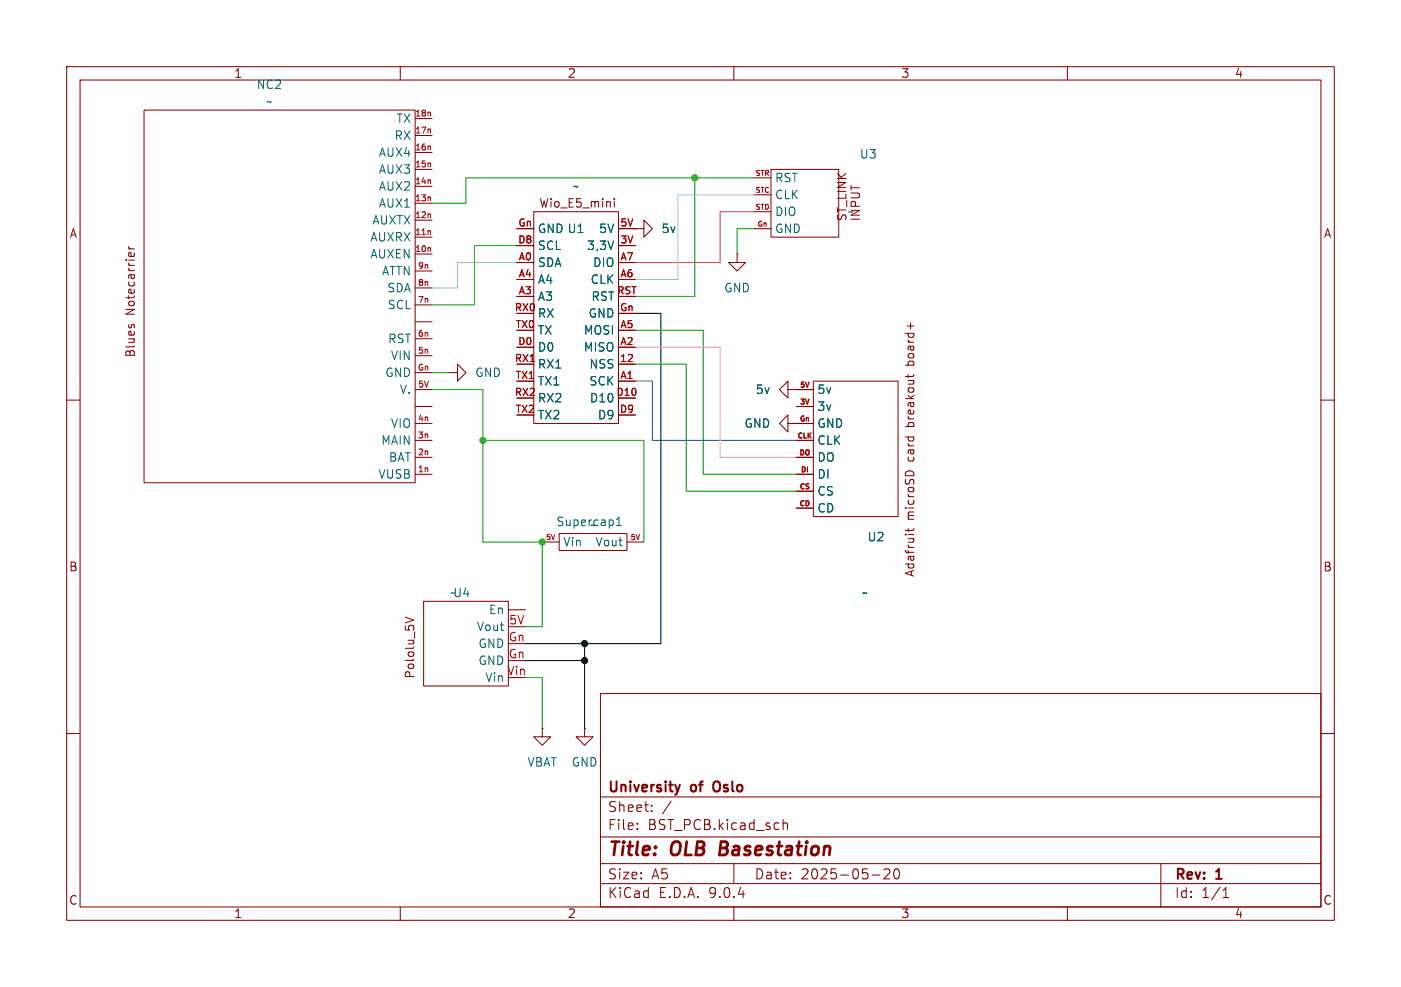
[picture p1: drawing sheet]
<svg xmlns="http://www.w3.org/2000/svg" width="210mm" height="148mm" viewBox="0 0 210 148" stroke-linecap="round" stroke-linejoin="round" font-family="sans-serif">
<g fill="none" stroke="#840000" stroke-width=".15">
<path d="M10 10h190v128h-190zM12 12h186v124h-186zM21.6 16.5h40.6v55.9h-40.6zM60 10v2M62.2 17.8h2.6M110 10v2M160 10v2M19.3 38l.3-.1 .1 .6M19.3 37.3h.8M19.3 37l.1 .2 .1 .1M20.1 37.9v.1M62.2 38.1h2.6"/>
<path d="M62.2 35.6h2.6M62.2 33h2.6M62.2 30.5h2.6M62.2 27.9h2.6M62.2 25.4h2.6M62.2 22.9h2.6M62.2 20.3h2.6M77.5 34.3h2.5M77.5 36.8h2.5M77.5 39.4h2.5M80 31.8h12.7v31.7h-12.7zM92.1 29.8v.1"/>
<path d="M92.1 30.2v.9M92.7 34.3h2.5M92.7 36.8h2.5M92.7 39.4h2.5M95.2 34.3h1.3v-1.3l1.3 1.3-1.3 1.3v-1.3M95.2 34.3h.1M110.5 38.1v1.3h1.3l-1.3 1.2-1.3-1.2h1.3M110.5 38.1h.1M113 34.3h2.6M113 26.7h2.6M113 29.2h2.6M113 31.8h2.6"/>
<path d="M115.6 25.4h10.1v10.2h-10.1zM19.4 48.7l-.1 .1M19.7 48.8l.2-.2 .2 .2M62.2 58.4h2.6M62.2 55.9h2.6M62.2 53.3h2.6M62.2 50.8h2.6M62.2 48.3h2.6M62.2 45.7h2.6M62.2 43.2h2.6M62.2 40.6h2.6M67.3 55.9h1.3v-1.3l1.2 1.3-1.2 1.3v-1.3"/>
<path d="M67.3 55.9h.1M77.5 41.9h2.5M77.5 44.5h2.5M77.5 47h2.5M77.5 49.5h2.5M77.5 52.1h2.5M77.5 54.6h2.5M77.5 57.2h2.5M77.5 59.7h2.5M92.7 41.9h2.5M92.7 44.5h2.5M92.7 47h2.5"/>
<path d="M92.7 49.5h2.5M92.7 52.1h2.5M92.7 54.6h2.5M92.7 57.2h2.5M92.7 59.7h2.5M118.1 58.4v-1.2l-1.3 1.2 1.3 1.3v-1.3h1.3M119.4 58.4h.1M119.4 58.4h2.5M121.9 57.2h12.7v20.3h-12.7zM136.1 56.2v.4M136.5 48.4v1M137 56.2l-.2 .3h-1.1"/>
<path d="M10 60h2M62.2 71.1h2.6M62.2 68.6h2.6M62.2 66h2.6M62.2 63.5h2.6M62.2 61h2.6M77.5 62.2h2.5M92.7 62.2h2.5M118.1 63.5v-1.3l-1.3 1.3 1.3 1.3v-1.3h1.3M119.4 63.5h.1M119.4 71.1h2.5M119.4 68.6h2.5"/>
<path d="M119.4 66h2.5M119.4 63.5h2.5M119.4 61h2.5M119.4 73.7h2.5M119.4 76.2h2.5M135.7 71.3a.64 .64 0 0 1 .6-.7 .64 .64 0 0 1 .7 .7M135.7 65.5h1.3M136.1 79.3v.4M136.2 65.5l-.1 .4M136.9 65.5l.1 .4M137 79.3l-.2 .3h-1.1M198 60h2"/>
<path d="M60.8 92.6l1.2 .4-1.2 .4M63.5 90.2h12.7v12.7h-12.7zM76.2 91.4h2.5M81.3 81.3h2.5M83.8 80h10.2v2.6h-10.2zM94 81.3h2.5M135.7 80.2h.1M136.1 80.2h.9M10 110h2M81.3 109.2v1.3h1.2l-1.2 1.3-1.3-1.3h1.3M81.3 109.2h.1M87.6 109.2v1.3h1.3l-1.3 1.3-1.2-1.3h1.2"/>
<path d="M87.6 109.2h.1M90 104h108v32h-108zM90 119.5h108M198 110h2M60 136v2M90 132.5h108M90 129.5h108M90 125.5h108M95.5 124.2v.2M95.5 123.5v.1M97.7 121.5v.2M97.7 120.8v.1"/>
<path d="M100.6 120.1l-1.3 1.9M110 136v2M110 129.5v3M117.4 122.9v1.5M117.4 123.5a.37 .37 0 0 1 .6 .1v.8M130.8 131.2h1.1M132.5 130.4l.3-.1 .5 .1a.41 .41 0 0 1 0 .5l-.8 .9h.9M134.1 130.4l.4-.1a.94 .94 0 0 1 0 1.5h-.2a.91 .91 0 0 1-.2-1.4zM160 136v2M174 129.5v6.5M183.3 134.6h.9M183.3 133.5l.5-.4v1.5"/>
</g>
<path d="M108.1 126.2l-.3 2h.8" fill="none" stroke="#840000" stroke-width=".4"/>
<path d="M101.9 117.7l-.3 1M107.1 117.3a1.07 1.07 0 0 0 0 1.3" fill="none" stroke="#840000" stroke-width=".3"/>
<path d="M92.4 78.8h.7M92.4 77.9l.4-.4v1.3" fill="none" stroke="#006464" stroke-width=".15"/>
<path d="M64.5 16.9v.5M64.5 19.4v.5M64.5 37.2v.5M64.5 21.9v.6M64.5 24.5v.5M64.5 27v.6M64.5 29.6v.5M64.5 32.1v.5M64.5 34.6v.6" fill="none" stroke="#a90000" stroke-width=".15"/>
<path d="M113 29.2h-11.4v12.7h-6.4" fill="none" stroke="#9ca7ff" stroke-width=".15"/>
<path d="M95.2 57.2h2.6v8.8h21.6" fill="none" stroke="#2d30ff" stroke-width=".15"/>
<path d="M77.5 36.8h-6.4v8.9h-6.3M104.1 26.7v17.8h-8.9M113 26.7h-43.2v3.8h-5M113 34.3h-2.5v3.8M64.8 58.4h7.6v22.9h8.9v12.7h-2.6M64.8 55.9h2.5M95.2 54.6h7.7v19.1h16.5M95.2 49.5h10.2v21.6h14M72.4 66h24.1v15.3M78.7 101.6h2.6v7.6" fill="none" stroke="#009600" stroke-width=".15"/>
<path d="M77.5 39.4h-8.9v3.8h-3.8" fill="none" stroke="#6a8eff" stroke-width=".15"/>
<path d="M113 31.8h-5.1v7.6h-12.7" fill="none" stroke="#ff2f3e" stroke-width=".15"/>
<path d="M95.2 47h3.9v49.5h-20.4M78.7 99.1h8.9M87.6 96.5v12.7" fill="none" stroke="#000" stroke-width=".15"/>
<path d="M95.2 52.1h12.7v16.5h11.5" fill="none" stroke="#ff83d9" stroke-width=".15"/>
<g fill="#000" stroke="#000" stroke-width=".15">
<circle cx="87.6" cy="96.5" r=".46"/>
<circle cx="87.6" cy="99.1" r=".46"/>
</g>
<g fill="#009600" stroke="#009600" stroke-width=".15">
<circle cx="72.4" cy="66" r=".46"/>
<circle cx="81.3" cy="81.3" r=".46"/>
<circle cx="104.1" cy="26.7" r=".46"/>
</g>
<g font-size="2.8" fill="#840000">
<text x="91" y="128.9">Title:</text>
<text x="100.7" y="128.9">OLB</text>
<text x="108.7" y="128.9">Basestation</text>
</g>
<g font-size="2.1" fill="#840000">
<text x="91" y="119.2">University</text>
<text x="103.7" y="119.2">of</text>
<text x="107.6" y="119.2">Oslo</text>
<text x="91" y="124.7">File:</text>
<text x="91" y="122">Sheet:</text>
<text x="97.1" y="124.7">BST_PCB.kicad_sch</text>
<text x="91" y="134.9">KiCad</text>
<text x="91" y="132.1">Size:</text>
<text x="97.7" y="132.1">A5</text>
<text x="98.7" y="134.9">E.D.A.</text>
<text x="106.3" y="134.9">9.0.4</text>
<text x="113" y="132.1">Date:</text>
<text x="120" y="132.1">2025-05-20</text>
<text x="176" y="132.3">Rev:</text>
<text x="176" y="134.9">Id:</text>
<text x="180.1" y="134.9">1/1</text>
<text x="182.4" y="132.3">1</text>
</g>
<g font-size="1.8" fill="#840000">
<text x="35" y="11.9">1</text>
<text x="85" y="11.9">2</text>
<text x="135" y="11.9">3</text>
<text x="185" y="11.9">4</text>
<text x="10.3" y="35.9">A</text>
<text x="80.7" y="31.3">Wio_E5_mini</text>
<text x="127.2" y="33.3" transform="rotate(-90 127.2 33.3)">ST_LINK</text>
<text x="129.2" y="33.3" transform="rotate(-90 129.2 33.3)">INPUT</text>
<text x="198.4" y="35.9">A</text>
<text x="20.4" y="47.3" transform="rotate(-90 20.4 47.3)">Notecarrier</text>
<text x="20.4" y="53.7" transform="rotate(-90 20.4 53.7)">Blues</text>
<text x="137.3" y="54.9" transform="rotate(-90 137.3 54.9)">board+</text>
<text x="137.3" y="64.3" transform="rotate(-90 137.3 64.3)">breakout</text>
<text x="137.3" y="69.6" transform="rotate(-90 137.3 69.6)">card</text>
<text x="137.3" y="78.6" transform="rotate(-90 137.3 78.6)">microSD</text>
<text x="10.3" y="85.9">B</text>
<text x="137.3" y="87.2" transform="rotate(-90 137.3 87.2)">Adafruit</text>
<text x="198.3" y="85.9">B</text>
<text x="62.4" y="101.9" transform="rotate(-90 62.4 101.9)">Pololu_5V</text>
<text x="10.3" y="135.9">C</text>
<text x="35" y="137.9">1</text>
<text x="85" y="137.9">2</text>
<text x="135" y="137.9">3</text>
<text x="185" y="137.9">4</text>
<text x="198.3" y="135.9">C</text>
</g>
<g font-size="1.8" fill="#006464">
<text x="38.4" y="13.6">NC2</text>
<text x="39.8" y="16.1">~</text>
<text x="56.7" y="23.7">AUX4</text>
<text x="59" y="21.2">RX</text>
<text x="59.3" y="18.6">TX</text>
<text x="128.8" y="24">U3</text>
<text x="56.7" y="28.8">AUX2</text>
<text x="56.7" y="26.3">AUX3</text>
<text x="85.8" y="28.8">~</text>
<text x="116.1" y="27.5">RST</text>
<text x="55.7" y="33.9">AUXTX</text>
<text x="56.7" y="31.3">AUX1</text>
<text x="80.5" y="35.2">GND U1</text>
<text x="89.7" y="35.2">5V</text>
<text x="99.1" y="35.2">5v</text>
<text x="116.1" y="30.1">CLK</text>
<text x="116.1" y="32.6">DIO</text>
<text x="116.1" y="35.2">GND</text>
<text x="127" y="32.6">~</text>
<text x="55.4" y="39">AUXEN</text>
<text x="55.4" y="36.4">AUXRX</text>
<text x="57.2" y="41.5">ATTN</text>
<text x="80.5" y="37.7">SCL</text>
<text x="80.5" y="40.2">SDA</text>
<text x="87.9" y="37.7">3,3V</text>
<text x="88.8" y="40.2">DIO</text>
<text x="58" y="44">SDA</text>
<text x="58" y="46.6">SCL</text>
<text x="80.5" y="42.8">A4</text>
<text x="80.5" y="47.9">RX</text>
<text x="88.1" y="47.9">GND</text>
<text x="88.4" y="42.8">CLK</text>
<text x="88.6" y="45.3">RST</text>
<text x="108.5" y="44">GND</text>
<text x="58.1" y="51.7">RST</text>
<text x="80.5" y="50.4">TX</text>
<text x="80.5" y="52.9">D0</text>
<text x="87.4" y="50.4">MOSI</text>
<text x="87.4" y="52.9">MISO</text>
<text x="57.6" y="56.7">GND</text>
<text x="58.5" y="54.2">VIN</text>
<text x="59.8" y="59.3">V.</text>
<text x="71.1" y="56.7">GND</text>
<text x="80.5" y="55.5">RX1</text>
<text x="80.5" y="58">TX1</text>
<text x="88.2" y="55.5">NSS</text>
<text x="88.2" y="58">SCK</text>
<text x="113.2" y="59.3">5v</text>
<text x="122.4" y="59.3">5v</text>
<text x="58.5" y="64.4">VIO</text>
<text x="80.5" y="60.6">RX2</text>
<text x="80.5" y="63.1">TX2</text>
<text x="88.3" y="60.6">D10</text>
<text x="89.5" y="63.1">D9</text>
<text x="111.5" y="64.4">GND</text>
<text x="122.4" y="61.8">3v</text>
<text x="122.4" y="64.4">GND</text>
<text x="56.6" y="72">VUSB</text>
<text x="57" y="66.9">MAIN</text>
<text x="58.2" y="69.4">BAT</text>
<text x="122.4" y="66.9">CLK</text>
<text x="122.4" y="69.4">DO</text>
<text x="122.4" y="72">DI</text>
<text x="122.4" y="74.5">CS</text>
<text x="122.4" y="77.1">CD</text>
<text x="83.3" y="79.1">Supercap1</text>
<text x="84.3" y="82.1">Vin</text>
<text x="88.3" y="79.6">~</text>
<text x="89.2" y="82.1">Vout</text>
<text x="129.9" y="81.4">U2</text>
<text x="67.4" y="89.8">~U4</text>
<text x="129.1" y="89.8">~</text>
<text x="71.4" y="94.8">Vout</text>
<text x="73.2" y="92.3">En</text>
<text x="71.6" y="99.9">GND</text>
<text x="71.6" y="97.4">GND</text>
<text x="72.6" y="102.5">Vin</text>
<text x="79" y="115.2">VBAT</text>
<text x="85.6" y="115.2">GND</text>
</g>
<g font-size="1.8" fill="#a90000">
<text x="80.5" y="45.3">A3</text>
<text x="76.2" y="93.7">5V</text>
<text x="75.9" y="101.3">Vin</text>
<text x="76.2" y="98.8">Gn</text>
<text x="76.2" y="96.3">Gn</text>
</g>
<g font-size="1.5" fill="#a90000">
<text x="77.6" y="34">Gn</text>
<text x="92.9" y="34">5V</text>
<text x="77.6" y="36.6">D8</text>
<text x="77.7" y="39.1">A0</text>
<text x="77.7" y="41.7">A4</text>
<text x="92.9" y="36.6">3V</text>
<text x="92.9" y="39.1">A7</text>
<text x="92.9" y="41.7">A6</text>
<text x="77.1" y="46.7">RX0</text>
<text x="77.7" y="44.2">A3</text>
<text x="92.4" y="44.2">RST</text>
<text x="92.8" y="46.7">Gn</text>
<text x="77.2" y="49.3">TX0</text>
<text x="77.6" y="51.8">D0</text>
<text x="92.9" y="49.3">A5</text>
<text x="92.9" y="51.8">A2</text>
<text x="77.1" y="54.4">RX1</text>
<text x="77.1" y="59.4">RX2</text>
<text x="77.2" y="56.9">TX1</text>
<text x="92.3" y="59.4">D10</text>
<text x="92.8" y="54.4">12</text>
<text x="92.9" y="56.9">A1</text>
<text x="77.2" y="62">TX2</text>
<text x="92.8" y="62">D9</text>
</g>
<g font-size="1.2" fill="#a90000">
<text x="62.1" y="17.5">18n</text>
<text x="62.1" y="22.6">16n</text>
<text x="62.1" y="20.1">17n</text>
<text x="62.1" y="27.7">14n</text>
<text x="62.1" y="25.1">15n</text>
<text x="62.1" y="35.3">11n</text>
<text x="62.1" y="32.8">12n</text>
<text x="62.1" y="30.2">13n</text>
<text x="62.1" y="37.8">10n</text>
<text x="62.5" y="40.4">9n</text>
<text x="62.5" y="45.5">7n</text>
<text x="62.5" y="42.9">8n</text>
<text x="62.5" y="53.1">5n</text>
<text x="62.5" y="50.5">6n</text>
<text x="62.5" y="55.6">Gn</text>
<text x="62.6" y="58.2">5V</text>
<text x="62.5" y="65.8">3n</text>
<text x="62.5" y="63.2">4n</text>
<text x="62.5" y="70.9">1n</text>
<text x="62.5" y="68.3">2n</text>
</g>
<g font-size="1.1" fill="#a90000">
<text x="113.1" y="26.4">STR</text>
<text x="113.1" y="29">STC</text>
<text x="113.1" y="31.5">STD</text>
<text x="113.4" y="34">Gn</text>
<text x="119.8" y="58.2">5V</text>
<text x="119.4" y="65.8">CLK</text>
<text x="119.8" y="63.2">Gn</text>
<text x="119.8" y="60.7">3V</text>
<text x="119.7" y="68.3">DO</text>
<text x="119.9" y="70.9">DI</text>
<text x="119.7" y="75.9">CD</text>
<text x="119.8" y="73.4">CS</text>
<text x="81.7" y="81">5V</text>
<text x="94.4" y="81">5V</text>
</g>
</svg>
